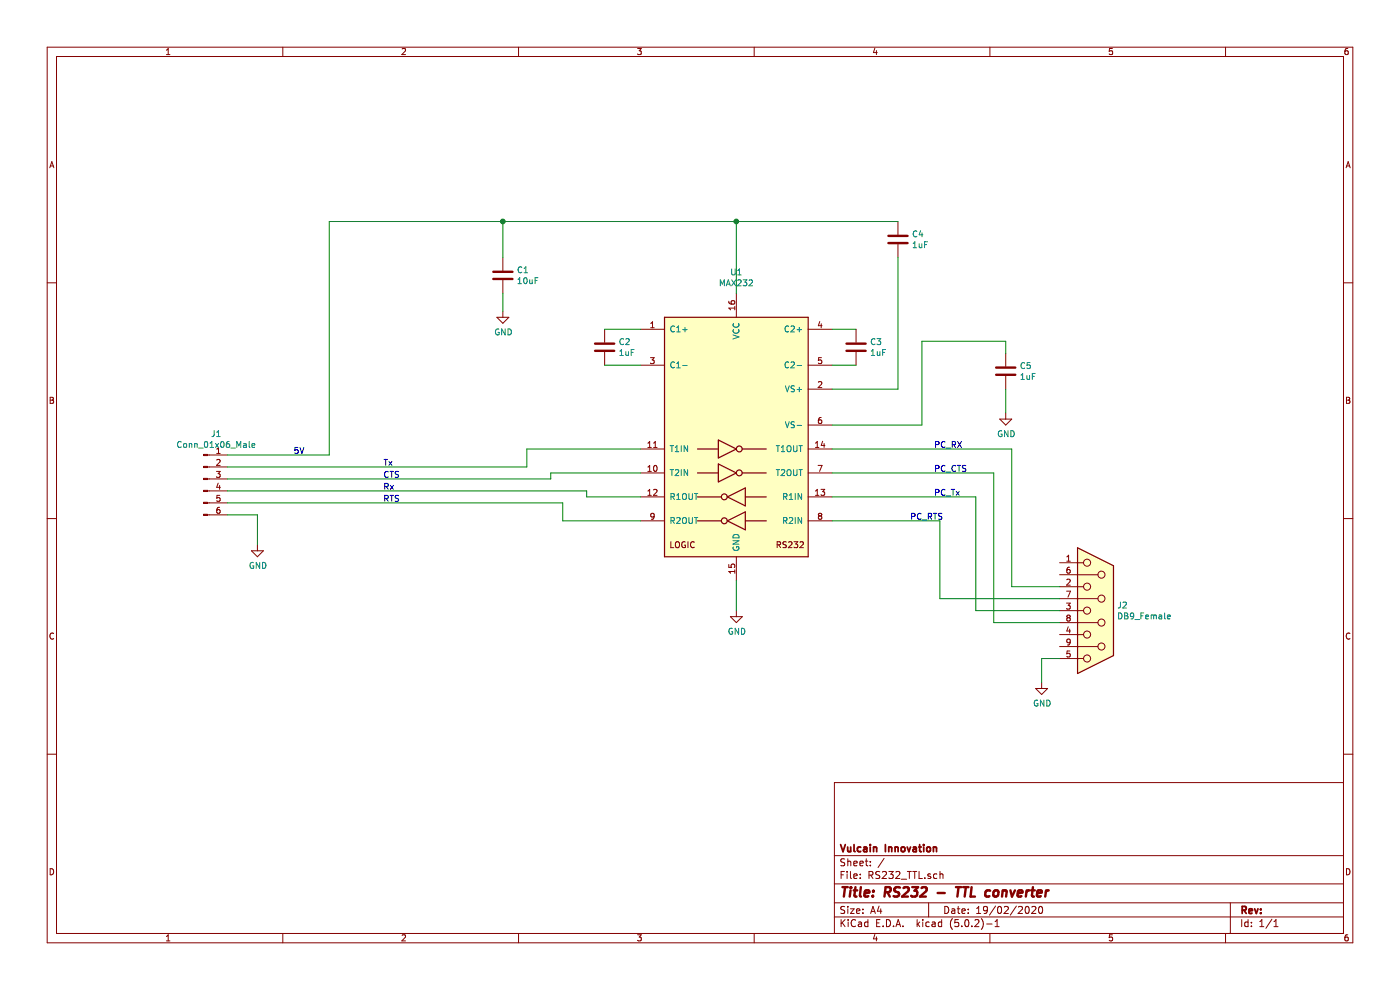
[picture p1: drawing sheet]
EESchema Schematic File Version 4
EELAYER 26 0
EELAYER END
$Descr A4 11693 8268
encoding utf-8
Sheet 1 1
Title "RS232 - TTL converter"
Date "19/02/2020"
Rev ""
Comp "Vulcain Innovation"
Comment1 ""
Comment2 ""
Comment3 ""
Comment4 ""
$EndDescr
$Comp
L Interface_UART:MAX232 U1
U 1 1
P 6150 3650
F 0 "U1" H 6150 5028 50  0000 C CNN
F 1 "MAX232" H 6150 4937 50  0000 C CNN
F 2 "" H 6200 2600 50  0001 L CNN
F 3 "http://www.ti.com/lit/ds/symlink/max232.pdf" H 6150 3750 50  0001 C CNN
	1    6150 3650
	1    0    0    -1  
$EndComp
$Comp
L Connector:DB9_Female J2
U 1 1
P 9150 5100
F 0 "J2" H 9329 5146 50  0000 L CNN
F 1 "DB9_Female" H 9329 5055 50  0000 L CNN
F 2 "" H 9150 5100 50  0001 C CNN
F 3 " ~" H 9150 5100 50  0001 C CNN
	1    9150 5100
	1    0    0    -1  
$EndComp
$Comp
L Connector:Conn_01x06_Male J1
U 1 1
P 1700 4000
F 0 "J1" H 1806 4378 50  0000 C CNN
F 1 "Conn_01x06_Male" H 1806 4287 50  0000 C CNN
F 2 "" H 1700 4000 50  0001 C CNN
F 3 "~" H 1700 4000 50  0001 C CNN
	1    1700 4000
	1    0    0    -1  
$EndComp
$Comp
L Device:C C1
U 1 1
P 4200 2300
F 0 "C1" H 4315 2346 50  0000 L CNN
F 1 "10uF" H 4315 2255 50  0000 L CNN
F 2 "" H 4238 2150 50  0001 C CNN
F 3 "~" H 4200 2300 50  0001 C CNN
	1    4200 2300
	1    0    0    -1  
$EndComp
$Comp
L Device:C C2
U 1 1
P 5050 2900
F 0 "C2" H 5165 2946 50  0000 L CNN
F 1 "1uF" H 5165 2855 50  0000 L CNN
F 2 "" H 5088 2750 50  0001 C CNN
F 3 "~" H 5050 2900 50  0001 C CNN
	1    5050 2900
	1    0    0    -1  
$EndComp
$Comp
L Device:C C4
U 1 1
P 7500 2000
F 0 "C4" H 7615 2046 50  0000 L CNN
F 1 "1uF" H 7615 1955 50  0000 L CNN
F 2 "" H 7538 1850 50  0001 C CNN
F 3 "~" H 7500 2000 50  0001 C CNN
	1    7500 2000
	1    0    0    -1  
$EndComp
$Comp
L Device:C C5
U 1 1
P 8400 3100
F 0 "C5" H 8515 3146 50  0000 L CNN
F 1 "1uF" H 8515 3055 50  0000 L CNN
F 2 "" H 8438 2950 50  0001 C CNN
F 3 "~" H 8400 3100 50  0001 C CNN
	1    8400 3100
	1    0    0    -1  
$EndComp
$Comp
L power:GND #PWR04
U 1 1
P 8400 3450
F 0 "#PWR04" H 8400 3200 50  0001 C CNN
F 1 "GND" H 8405 3277 50  0000 C CNN
F 2 "" H 8400 3450 50  0001 C CNN
F 3 "" H 8400 3450 50  0001 C CNN
	1    8400 3450
	1    0    0    -1  
$EndComp
Wire Wire Line
	6950 3550 7700 3550
Wire Wire Line
	7700 3550 7700 2850
Wire Wire Line
	7700 2850 8400 2850
Wire Wire Line
	8400 2850 8400 2950
Wire Wire Line
	8400 3250 8400 3450
Wire Wire Line
	6950 3750 8450 3750
Wire Wire Line
	8450 3750 8450 4900
Wire Wire Line
	8450 4900 8850 4900
Wire Wire Line
	6950 3950 8300 3950
Wire Wire Line
	8300 3950 8300 5200
Wire Wire Line
	8300 5200 8850 5200
Wire Wire Line
	6950 4150 8150 4150
Wire Wire Line
	8150 4150 8150 5100
Wire Wire Line
	8150 5100 8850 5100
Wire Wire Line
	6950 4350 7850 4350
Wire Wire Line
	7850 4350 7850 5000
Wire Wire Line
	7850 5000 8850 5000
$Comp
L Device:C C3
U 1 1
P 7150 2900
F 0 "C3" H 7265 2946 50  0000 L CNN
F 1 "1uF" H 7265 2855 50  0000 L CNN
F 2 "" H 7188 2750 50  0001 C CNN
F 3 "~" H 7150 2900 50  0001 C CNN
	1    7150 2900
	1    0    0    -1  
$EndComp
Wire Wire Line
	6950 2750 7150 2750
Wire Wire Line
	6950 3050 7150 3050
Wire Wire Line
	5350 2750 5050 2750
Wire Wire Line
	5350 3050 5050 3050
Wire Wire Line
	6950 3250 7500 3250
Wire Wire Line
	7500 3250 7500 2150
Wire Wire Line
	7500 1850 6150 1850
Wire Wire Line
	4200 1850 4200 2150
Wire Wire Line
	6150 2450 6150 1850
Connection ~ 6150 1850
Wire Wire Line
	6150 1850 4200 1850
$Comp
L power:GND #PWR02
U 1 1
P 4200 2600
F 0 "#PWR02" H 4200 2350 50  0001 C CNN
F 1 "GND" H 4205 2427 50  0000 C CNN
F 2 "" H 4200 2600 50  0001 C CNN
F 3 "" H 4200 2600 50  0001 C CNN
	1    4200 2600
	1    0    0    -1  
$EndComp
Wire Wire Line
	4200 2450 4200 2600
Wire Wire Line
	4200 1850 2750 1850
Wire Wire Line
	2750 1850 2750 3800
Wire Wire Line
	2750 3800 1900 3800
Connection ~ 4200 1850
Wire Wire Line
	1900 3900 4400 3900
Wire Wire Line
	4400 3900 4400 3750
Wire Wire Line
	4400 3750 5350 3750
Wire Wire Line
	1900 4000 4600 4000
Wire Wire Line
	4600 4000 4600 3950
Wire Wire Line
	4600 3950 5350 3950
Wire Wire Line
	1900 4100 4900 4100
Wire Wire Line
	4900 4100 4900 4150
Wire Wire Line
	4900 4150 5350 4150
Wire Wire Line
	1900 4200 4700 4200
Wire Wire Line
	4700 4200 4700 4350
Wire Wire Line
	4700 4350 5350 4350
$Comp
L power:GND #PWR01
U 1 1
P 2150 4550
F 0 "#PWR01" H 2150 4300 50  0001 C CNN
F 1 "GND" H 2155 4377 50  0000 C CNN
F 2 "" H 2150 4550 50  0001 C CNN
F 3 "" H 2150 4550 50  0001 C CNN
	1    2150 4550
	1    0    0    -1  
$EndComp
Wire Wire Line
	1900 4300 2150 4300
Wire Wire Line
	2150 4300 2150 4550
$Comp
L power:GND #PWR05
U 1 1
P 8700 5700
F 0 "#PWR05" H 8700 5450 50  0001 C CNN
F 1 "GND" H 8705 5527 50  0000 C CNN
F 2 "" H 8700 5700 50  0001 C CNN
F 3 "" H 8700 5700 50  0001 C CNN
	1    8700 5700
	1    0    0    -1  
$EndComp
Wire Wire Line
	8850 5500 8700 5500
Wire Wire Line
	8700 5500 8700 5700
$Comp
L power:GND #PWR03
U 1 1
P 6150 5100
F 0 "#PWR03" H 6150 4850 50  0001 C CNN
F 1 "GND" H 6155 4927 50  0000 C CNN
F 2 "" H 6150 5100 50  0001 C CNN
F 3 "" H 6150 5100 50  0001 C CNN
	1    6150 5100
	1    0    0    -1  
$EndComp
Wire Wire Line
	6150 4850 6150 5100
Text Notes 7800 3750 0    50   ~ 0
PC_RX
Text Notes 7800 4150 0    50   ~ 0
PC_Tx
Text Notes 7800 3950 0    50   ~ 0
PC_CTS
Text Notes 7600 4350 0    50   ~ 0
PC_RTS
Text Notes 3200 3900 0    50   ~ 0
Tx
Text Notes 3200 4000 0    50   ~ 0
CTS
Text Notes 3200 4100 0    50   ~ 0
Rx
Text Notes 3200 4200 0    50   ~ 0
RTS
Text Notes 2450 3800 0    50   ~ 0
5V
$EndSCHEMATC
